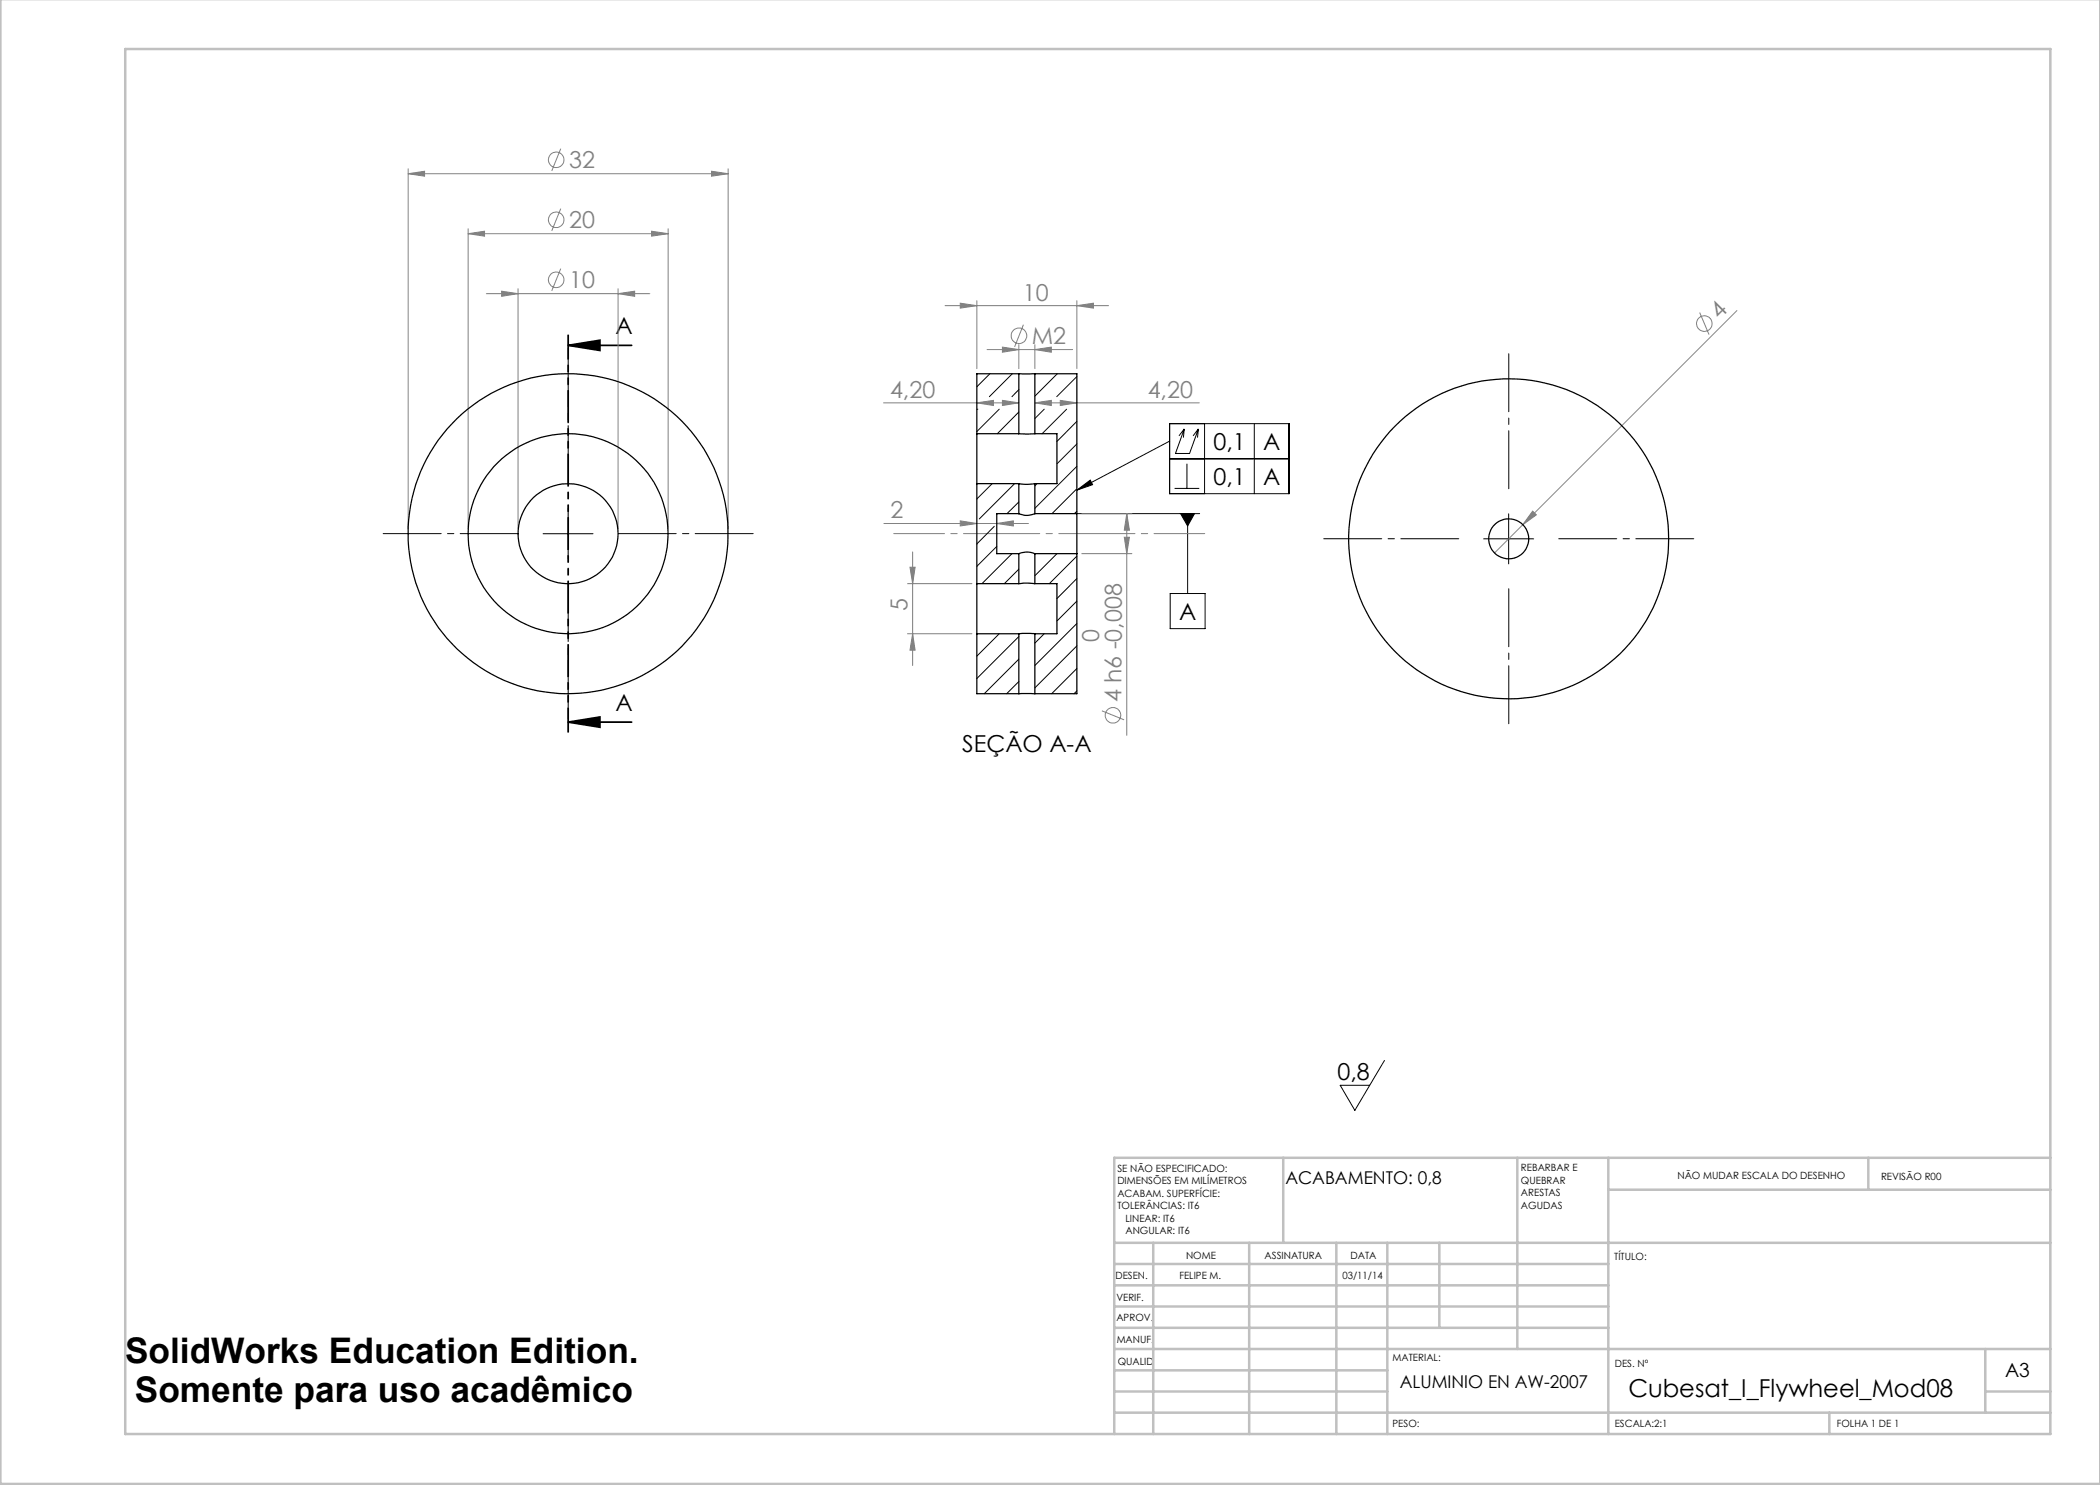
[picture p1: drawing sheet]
<svg xmlns="http://www.w3.org/2000/svg" width="420mm" height="297mm" viewBox="0 0 420 297" stroke-linecap="round" stroke-linejoin="round" font-family="sans-serif">
<g fill="none" stroke="#808080" stroke-width=".2">
<path d="M81.6 34.7l3.3-.4v.9zM81.6 33.8v72M81.6 34.7h64M112.1 29.7l-1.8 4.5M142.3 34.3l3.3 .4-3.3 .5zM145.6 33.8v72M93.6 46.7l3.3-.5v1zM93.6 45.8v60M93.6 46.7h40M97.3 58.7h32.7M100.3 58.2l3.3 .5-3.3 .6zM103.6 57.7v48.1"/>
<path d="M112.1 41.7l-1.8 4.5M112.1 53.7l-1.8 4.5M123.6 58.7l3.3-.5v1.1zM123.6 57.7v48.1M130.3 46.2l3.3 .5-3.3 .5zM133.6 45.8v60M189 61.1h32.7M192.1 60.6l3.3 .5-3.3 .5zM195.4 60.1v13.6M197.4 69.9h17.1M200.5 69.4l3.3 .5-3.3 .5zM203.8 68.9v4.8"/>
<path d="M204.7 64.9l-1.8 4.5M207 69.9l3.3-.5v1zM207 68.9v4.8M215.4 61.1l3.3-.5v1zM215.4 60.1v13.6M339.9 62.5l1.9 4.4M347.4 62.1l-48.5 48.5M176.7 80.6h27.1M195.4 80.6l3.3-.5v1zM200.5 80.1l3.3 .5-3.3 .5zM207 80.6l3.3-.5v1zM207 80.6h32.9"/>
<path d="M212.1 80.1l3.3 .5-3.3 .5zM176.8 104.7h28.9M181.5 116.7h12.9M182 113.4h1l-.5 3.3zM182.5 110.4v22.7M192.1 104.2l3.3 .5-3.3 .5zM199.4 104.7l3.3-.5v1zM216.4 102.7h10M216.4 110.7h10M224.9 107.5h1l-.5 3.2zM225.4 102.7l.5 3.3h-1zM225.4 102.7v44.4"/>
<path d="M306.5 102.2l.8 .8-2.7 1.9zM181.5 126.7h12.9M182.5 126.7l.5 3.3h-1zM220.4 142.2l4.4 1.8"/>
<circle cx="111.2" cy="32" r="1.56"/>
<circle cx="111.2" cy="56" r="1.56"/>
<circle cx="111.2" cy="44" r="1.56"/>
<circle cx="203.8" cy="67.2" r="1.55"/>
<circle cx="340.9" cy="64.7" r="1.56"/>
<circle cx="222.6" cy="143" r="1.55"/>
</g>
<g fill="none" stroke="#000" stroke-width=".2">
<path d="M215.4 98l2.7-2 .4 .9zM233.9 84.7h23.9v14h-23.9zM233.9 91.8h23.9M233.9 88.2l-18.5 9.8M234.9 97.7h5M236.9 85.8l-1.1 1.4M236.9 85.8l-.2 1.7M236.9 85.8l-1.8 4.9h2.8l1.8-4.9M237.4 92.7v5M239.7 85.8l-1.1 1.4M239.7 85.8l-.2 1.7M240.9 84.7v14"/>
<path d="M250.9 84.7v14M108.6 106.7h10M113.6 101.7v10.1M215.4 102.7h24.5M234 118.7h7v7h-7zM236.1 102.7h2.8l-1.4 2.5zM237.5 102.7v16M296.7 107.8h10M301.7 102.8v10M276.9 212.1l-5.9 10-3-5h5.9"/>
</g>
<path d="M113.6 69.1h12.7M113.6 69.1l6.4-1.1v2.1zM113.6 144.4h12.7M113.6 144.4l6.4-1v2z" fill="none" stroke="#000" stroke-width=".35"/>
<path d="M113.6 96.7v-27M301.8 97.7v-27M103.6 106.7h-27M113.6 116.7v27M123.6 106.7h27M291.8 107.7h-27M301.8 117.7v27M311.8 107.7h27" fill="none" stroke="#000" stroke-width=".2" stroke-dasharray="15.2 1.3 1.3 1.3" stroke-dashoffset="3.6"/>
<path d="M113.6 67v79.4" fill="none" stroke="#000" stroke-width=".35" stroke-dasharray="6.3 1.3 1.3 1.3 1.3 1.3" stroke-dashoffset="1.6"/>
<path d="M178.7 106.7h62.3" fill="none" stroke="#808080" stroke-width=".2" stroke-dasharray="15.2 1.3 1.3 1.3" stroke-dashoffset="5.1"/>
<g fill="none" stroke="#c0c0c0" stroke-width=".5">
<path d="M.1 -.1v296.9h419.9M25 9.8h385.1v277h-385.1zM256.6 231.6v17M303.5 231.6v38.2M321.7 231.6v55.2M321.7 237.9h88.4M373.7 231.6v6.3M410.1 231.6h-187.3v55.2M222.8 248.6h187.3M222.8 257.1h98.9M222.8 252.8h98.9M230.6 248.6v38.2"/>
<path d="M249.8 248.6v38.2M267.3 248.6v38.2M277.5 248.6v38.2M287.9 248.6v17M222.8 265.6h98.9M222.8 261.3h98.9M222.8 278.3h54.7M222.8 274.1h54.7M222.8 269.8h187.3M397.1 278.3h13M397.1 269.8v12.7M222.8 282.5h187.3"/>
<path d="M365.9 282.5v4.3"/>
</g>
<g fill="#000">
<path d="M113.6 69.1l6.4-1.1v2.1zM113.6 144.4l6.4-1v2z"/>
<path d="M215.4 98l2.7-2 .4 .9zM236.1 102.7l1.4 2.5 1.4-2.5z"/>
</g>
<g fill="#808080">
<path d="M306.5 102.2l.8 .8-2.7 1.9z"/>
<path d="M200.5 80.1l3.3 .5-3.3 .5zM195.4 80.6l3.3-.5v1zM199.4 104.7l3.3-.5v1zM192.1 104.2l3.3 .5-3.3 .5z"/>
<path d="M81.6 34.7l3.3-.4v.9zM142.3 34.3l3.3 .4-3.3 .5zM93.6 46.7l3.3-.5v1zM130.3 46.2l3.3 .5-3.3 .5zM100.3 58.2l3.3 .5-3.3 .6zM123.6 58.7l3.3-.5v1.1zM192.1 60.6l3.3 .5-3.3 .5zM215.4 61.1l3.3-.5v1zM207 80.6l3.3-.5v1zM212.1 80.1l3.3 .5-3.3 .5z"/>
<path d="M182 113.4h1l-.5 3.3zM182.5 126.7l.5 3.3h-1z"/>
<path d="M225.4 102.7l.5 3.3h-1zM224.9 107.5h1l-.5 3.2z"/>
<path d="M200.5 69.4l3.3 .5-3.3 .5zM207 69.9l3.3-.5v1z"/>
</g>
<g fill="none" stroke="#000" stroke-width=".25">
<path d="M203.8 74.8h3.2M203.8 74.8v11.9M203.8 74.8h-8.4v11.9M207 74.8v11.9M207 74.8h8.4v27.9M195.4 86.7v10M195.4 96.7h8.4M195.4 86.7h8.4M195.4 96.7v20M203.8 96.7l1.2 .2 2-.2M203.8 86.7h3.2M203.8 96.7v6"/>
<path d="M207 96.7v6M207 86.7h4.4v10h-4.4M195.4 116.7v10M195.4 116.7h8.4M203.8 102.7a3.7 3.7 0 0 0 3.2 0M203.8 110.7a4.1 4.1 0 0 1 3.2 0M203.8 116.7l.9-.1 2.3 .1M203.8 102.7h-4.4v8h4.4M203.8 110.7v6M207 102.7h8.4M207 110.7h8.4M207 110.7v6"/>
<path d="M207 116.7h4.4v10h-4.4M215.4 102.7v8M215.4 110.7v28h-8.4M195.4 126.7h8.4M195.4 126.7v12h8.4M203.8 126.7h3.2M203.8 138.7h3.2M203.8 126.7v12M207 126.7v12"/>
<circle cx="113.6" cy="106.7" r="10"/>
<circle cx="113.6" cy="106.7" r="20"/>
<circle cx="113.6" cy="106.7" r="32"/>
<circle cx="301.7" cy="107.8" r="32"/>
<circle cx="301.7" cy="107.8" r="4"/>
</g>
<g fill="none" stroke="#000" stroke-width=".2">
<path d="M198 74.8l-2.6 2.6M202.5 74.8l-4.6 4.5M203.8 77.9l-1.4 1.4M211.5 74.8l-4.5 4.4M215.4 75.3l-4.1 4M195.4 81.8h.1M198.4 96.7l-3 3.1M199.8 81.8l-4.4 4.5M202.9 96.7l-7 7.1M203.8 82.4l-4.3 4.3M207.4 96.7l-.4 .5M208.8 81.8l-1.8 1.9"/>
<path d="M213.3 81.8l-4.9 4.9M215.3 97.9l-4.9 4.8M215.4 84.3l-4 4M215.4 88.8l-4 4M215.4 93.3l-8.4 8.4M198.9 105.3l-3.5 3.5M199.4 109.3l-4 4M202.4 110.7l-6 6M203.8 100.4l-2.4 2.3M203.8 113.8l-2.9 2.9M211.4 110.7l-4.4 4.4M215.4 111.2l-5.5 5.5"/>
<path d="M215.4 115.7l-4 4M215.4 102.3l-.5 .4M199.8 126.7l-4.4 4.5M203.8 131.8l-6.9 6.9M203.8 136.3l-2.5 2.4M203.8 127.3l-8.4 8.4M208.8 126.7l-1.8 1.9M215.4 120.2l-4 4M215.4 124.7l-8.4 8.4M215.4 129.2l-8.4 8.4M215.4 133.7l-5.1 5M215.4 138.2l-.6 .5"/>
</g>
<g font-size="7.1">
<text x="25" y="272.6">SolidWorks Education Edition.</text>
<text x="27" y="280.3">Somente para uso acadêmico</text>
</g>
<text font-size="4.9" x="325.7" y="279.4">Cubesat_I_Flywheel_Mod08</text>
<g font-size="4.7" fill="#808080">
<text x="113.8" y="33.7">32</text>
<text x="113.8" y="45.7">20</text>
<text x="113.8" y="57.7">10</text>
<text x="204.6" y="60.1">10</text>
<text x="343.9" y="64.1" transform="rotate(-45 343.9 64.1)">4</text>
<text x="206.4" y="68.8">M2</text>
<text x="178" y="79.6">4,20</text>
<text x="229.5" y="79.6">4,20</text>
<text x="178.1" y="103.7">2</text>
<text x="181.5" y="122.2" transform="rotate(-90 181.5 122.2)">5</text>
<text x="219.8" y="128.3" transform="rotate(-90 219.8 128.3)">0</text>
<text x="224.3" y="140.5" transform="rotate(-90 224.3 140.5)">4 h6 -0,008</text>
</g>
<g font-size="4.7">
<text x="123.1" y="66.9">A</text>
<text x="242.7" y="90">0,1</text>
<text x="252.6" y="90">A</text>
<text x="242.7" y="97">0,1</text>
<text x="252.6" y="97">A</text>
<text x="235.8" y="124">A</text>
<text x="123.1" y="142.2">A</text>
<text x="192.5" y="150.4">SEÇÃO A-A</text>
<text x="267.5" y="216">0,8</text>
</g>
<text font-size="3.9" x="401" y="275.4">A3</text>
<g font-size="3.5">
<text x="257.1" y="236.9">ACABAMENTO: 0,8</text>
<text x="279.9" y="277.7">ALUMINIO EN AW-2007</text>
</g>
<g font-size="2">
<text x="223.5" y="234.4">SE NÃO ESPECIFICADO:</text>
<text x="223.5" y="236.9">DIMENSÕES EM MILÍMETROS</text>
<text x="223.5" y="239.4">ACABAM. SUPERFÍCIE:</text>
<text x="304.2" y="234.3">REBARBAR E</text>
<text x="304.2" y="236.8">QUEBRAR</text>
<text x="304.2" y="239.3">ARESTAS</text>
<text x="335.5" y="235.8">NÃO MUDAR ESCALA DO DESENHO</text>
<text x="376.2" y="236">REVISÃO R00</text>
<text x="223.5" y="241.9">TOLERÂNCIAS: IT6</text>
<text x="225.1" y="244.4">LINEAR: IT6</text>
<text x="304.2" y="241.8">AGUDAS</text>
<text x="225.1" y="246.9">ANGULAR: IT6</text>
<text x="237.2" y="251.8">NOME</text>
<text x="252.9" y="251.7">ASSINATURA</text>
<text x="270.1" y="251.7">DATA</text>
<text x="223.1" y="255.9">DESEN.</text>
<text x="235.9" y="255.9">FELIPE M.</text>
<text x="268.5" y="255.7">03/11/14</text>
<text x="322.8" y="252">TÍTULO:</text>
<text x="223.3" y="260.1">VERIF.</text>
<text x="223.3" y="264.2">APROV.</text>
<text x="223.3" y="268.6">MANUF.</text>
<text x="223.5" y="272.9">QUALID</text>
<text x="278.5" y="272.3">MATERIAL:</text>
<text x="323" y="273.4">DES. Nº</text>
<text x="278.5" y="285.3">PESO:</text>
<text x="323" y="285.4">ESCALA:2:1</text>
<text x="367.4" y="285.4">FOLHA 1 DE 1</text>
</g>
</svg>
